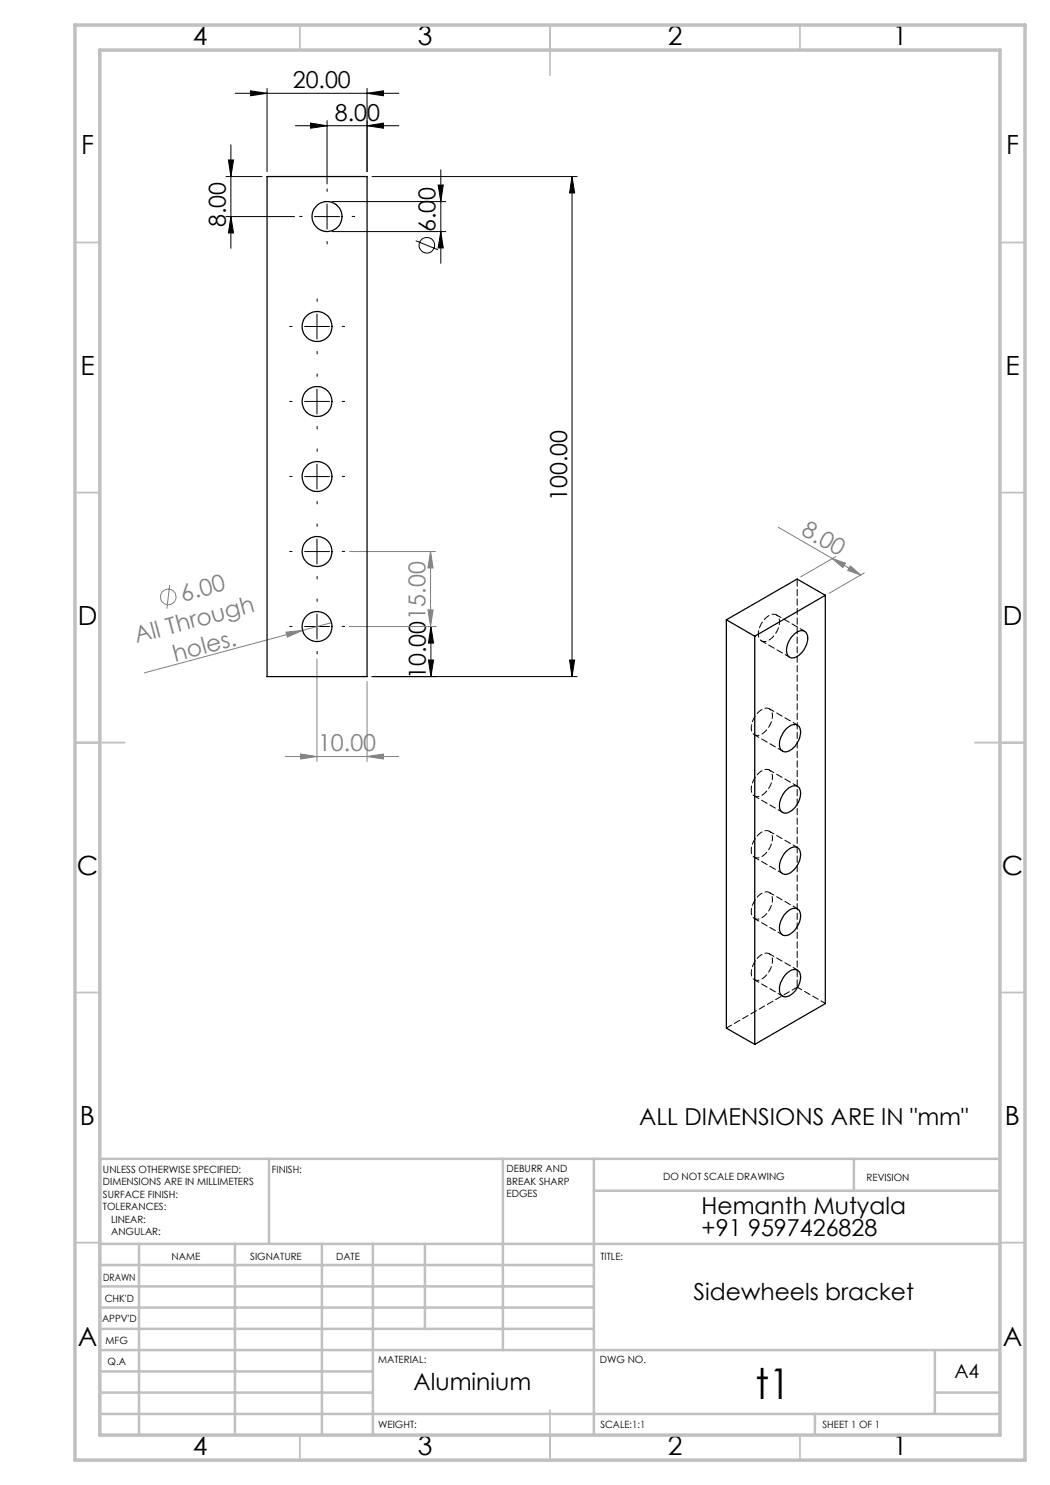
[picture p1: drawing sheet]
<svg xmlns="http://www.w3.org/2000/svg" width="210mm" height="297mm" viewBox="0 0 210 297" stroke-linecap="round" stroke-linejoin="round" font-family="sans-serif">
<g fill="none" stroke="#000" stroke-width=".2">
<path d="M47.1 18.7h32.7M50.1 18.2l3.3 .5-3.3 .5zM53.4 17.7v16.6M73.4 18.7l3.3-.5v1zM73.4 17.7v16.6M45.2 35.3h7.2M45.7 32h1l-.5 3.3zM46.2 29v20.7M59.1 25.1h20.7M62.1 24.6l3.3 .5-3.3 .5zM65.4 24.1v12.7M73.4 25.1l3.3-.5v1z"/>
<path d="M74.4 35.3h41M87.6 37h1.1l-.5 3.3zM88.2 34v18.7M114.4 35.3l.5 3.3h-1zM114.4 35.3v100M45.2 43.3h13.7M46.2 43.3l.5 3.3h-1zM62.9 43.3h5M65.4 40.8v5M66.4 46.3h22.7M66.4 40.3h22.7M83.1 48.2l4.5 1.7"/>
<path d="M88.2 46.3l.5 3.3h-1.1zM60.9 65.3h5M63.4 62.8v5M63.4 77.8v5M60.9 80.3h5M60.9 95.3h5M63.4 92.8v5M60.9 110.3h5M63.4 107.8v5M60.9 125.3h5M63.4 122.8v5M69.9 125.3h17.3"/>
<path d="M74.4 135.3h41M85.7 132h1l-.5 3.3zM86.2 125.3l.5 3.3h-1zM86.2 125.3v10M113.9 132h1l-.5 3.3z"/>
<circle cx="85.4" cy="49" r="1.55"/>
</g>
<g fill="none" stroke="#808080" stroke-width=".2">
<path d="M33.9 117l-.5 4.7M69.9 110.3h17.2M86.1 110.3v15M86.1 110.3l.5 3.3h-1zM155.6 105.4l16.6 9.6M166.5 111.7l2.6 .9-.5 .9zM167.2 111.3l-7.1 4.1M170.1 113.2l2.1 1.8-2.7-.9zM172.9 114.6l-7.1 4.1M57.2 126.4l3.3-.3-3 1.3zM63.4 131.8v20.5M66.3 124.5l-37.4 10.1"/>
<path d="M69.9 125.3h17.2M73.4 136.3v16M85.6 122h1l-.5 3.3zM57 151.3h22.8M60.1 150.8l3.3 .5-3.3 .5zM73.4 151.3l3.3-.5v1z"/>
<circle cx="33.6" cy="119.4" r="1.55"/>
</g>
<g fill="none" stroke="#000" stroke-width=".2" stroke-dasharray="15.2 1.3 1.3 1.3">
<path d="M65.4 38.3v-.5M60.4 43.3h-.5M65.4 48.3v.5M70.4 43.3h.5M58.4 65.3h-.5M63.4 60.3v-.5M63.4 70.3v.5M63.4 75.3v-.5M68.4 65.3h.5M58.4 80.3h-.5M58.4 95.3h-.5M63.4 85.3v.5"/>
<path d="M63.4 90.3v-.5M68.4 80.3h.5M68.4 95.3h.5M58.4 110.3h-.5M63.4 100.3v.5M63.4 105.3v-.5M63.4 115.3v.5M68.4 110.3h.5M58.4 125.3h-.5M63.4 120.3v-.5M63.4 130.3v.5M68.4 125.3h.5"/>
</g>
<g fill="none" stroke="#c0c0c0" stroke-width=".35">
<path d="M60 5v5M110 5v10M160 5v5M15 48.5h5M200 48.5h5M15 98.5h5M200 98.5h5M15 148.5h10M195 148.5h10M15 198.5h5M200 198.5h5M15 248.5h5"/>
<path d="M200 248.5h5M60 287v5M110 282v10M160 287v5"/>
</g>
<g fill="none" stroke="#c0c0c0" stroke-width=".5">
<path d="M53.8 231.8v17M100.6 231.8v38.2M118.8 231.8v55.2M118.8 238.2h81.2M170.8 231.8v6.4M200 231.8h-180v55.2M20 248.8h180M20 257.3h98.8M20 253h98.8M27.8 248.8v38.2M47 248.8v38.2M64.4 248.8v38.2"/>
<path d="M74.6 248.8v38.2M85 248.8v17M20 265.8h98.8M20 261.5h98.8M20 278.5h54.6M20 274.3h54.6M20 270h180M187 278.5h13M187 270v12.8M20 282.8h180M163 282.8v4.2"/>
</g>
<path d="M15 5h190v287h-190zM20 10h180v277h-180z" fill="none" stroke="#c0c0c0" stroke-width=".7"/>
<g fill="#000">
<path d="M50.1 18.2l3.3 .5-3.3 .5zM73.4 18.7l3.3-.5v1z"/>
<path d="M62.1 24.6l3.3 .5-3.3 .5zM73.4 25.1l3.3-.5v1z"/>
<path d="M114.4 35.3l.5 3.3h-1zM113.9 132h1l-.5 3.3zM86.2 125.3l.5 3.3h-1zM85.7 132h1l-.5 3.3z"/>
<path d="M88.2 46.3l.5 3.3h-1.1zM87.6 37h1.1l-.5 3.3zM46.2 43.3l.5 3.3h-1zM45.7 32h1l-.5 3.3z"/>
</g>
<g fill="#808080">
<path d="M57.2 126.4l3.3-.3-3 1.3z"/>
<path d="M170.1 113.2l2.1 1.8-2.7-.9zM166.5 111.7l2.6 .9-.5 .9z"/>
<path d="M60.1 150.8l3.3 .5-3.3 .5zM73.4 151.3l3.3-.5v1z"/>
<path d="M86.1 110.3l.5 3.3h-1zM85.6 122h1l-.5 3.3z"/>
</g>
<g fill="none" stroke="#000" stroke-width=".25">
<path d="M53.4 35.3h20v100h-20zM165.1 119.1v81.6l-14.1 8.2M165.1 119.1l-14.1 8.1M165.1 119.1l-5.7-3.3-14.1 8.2M145.3 124l5.7 3.2M145.3 124v81.6l5.7 3.3M151 127.2v81.7M158.9 126.8a1.58 1.58 0 0 1 2.4-.1 4.1 4.1 0 0 1-1.8 4.6 1.28 1.28 0 0 1-1.4 .2 1.28 1.28 0 0 1-.8-1.2 4.5 4.5 0 0 1 1.6-3.5zM157.1 145.9a1.86 1.86 0 0 1 2.6-.7 3.6 3.6 0 0 1-1 4.3 1.72 1.72 0 0 1-2.5 .4 3.4 3.4 0 0 1 .6-3.6zM157.1 158.1a1.95 1.95 0 0 1 2.6-.6 3.6 3.6 0 0 1-1 4.3 1.73 1.73 0 0 1-2.3 .6 2.52 2.52 0 0 1 0-3.1zM157.1 170.4a1.95 1.95 0 0 1 2.6-.7 3.7 3.7 0 0 1-1.3 4.6 1.39 1.39 0 0 1-1.7 .5 1.39 1.39 0 0 1-.8-1.6l.3-1.3zM157.1 182.7a1.92 1.92 0 0 1 2.6-.7 3.7 3.7 0 0 1-1.3 4.5 1.36 1.36 0 0 1-1.5 .6 1.36 1.36 0 0 1-1-1.3 4.5 4.5 0 0 1 1.2-3.1z"/>
<path d="M157.1 194.9a1.86 1.86 0 0 1 2.6-.7 3.6 3.6 0 0 1-1 4.3 1.72 1.72 0 0 1-2.5 .4 3.4 3.4 0 0 1 .6-3.6z"/>
<circle cx="65.4" cy="43.3" r="3"/>
<circle cx="63.4" cy="65.3" r="2.99"/>
<circle cx="63.4" cy="95.3" r="2.99"/>
<circle cx="63.4" cy="80.3" r="2.99"/>
<circle cx="63.4" cy="110.3" r="2.99"/>
<circle cx="63.4" cy="125.3" r="2.99"/>
</g>
<path d="M155.9 124.4a1.34 1.34 0 0 0-.8-1.5 1.34 1.34 0 0 0-1.6 .4 4.2 4.2 0 0 0-1.7 4.3 1.28 1.28 0 0 0 2.1 .4 4.7 4.7 0 0 0 2-3.6M154.5 143.1a1.34 1.34 0 0 0-.8-1.4 1.34 1.34 0 0 0-1.6 .4 4.2 4.2 0 0 0-1.7 4.3 1.28 1.28 0 0 0 2.1 .4 4.7 4.7 0 0 0 2-3.7M154.5 155.4a1.34 1.34 0 0 0-.8-1.5 1.34 1.34 0 0 0-1.6 .4 4.2 4.2 0 0 0-1.7 4.4 1.28 1.28 0 0 0 2.1 .3 4.7 4.7 0 0 0 2-3.6M154.5 167.6a1.34 1.34 0 0 0-.8-1.4 1.34 1.34 0 0 0-1.6 .4 4.2 4.2 0 0 0-1.7 4.3 1.28 1.28 0 0 0 2.1 .4 4.7 4.7 0 0 0 2-3.7M154.5 179.9a1.34 1.34 0 0 0-.8-1.5 1.34 1.34 0 0 0-1.6 .4 4.2 4.2 0 0 0-1.7 4.4 1.28 1.28 0 0 0 2.1 .3 4.7 4.7 0 0 0 2-3.6M154.5 192.1a1.34 1.34 0 0 0-.8-1.4 1.34 1.34 0 0 0-1.6 .4 4.2 4.2 0 0 0-1.7 4.3 1.28 1.28 0 0 0 2.1 .4 4.7 4.7 0 0 0 2-3.7" fill="none" stroke="#000" stroke-width=".2" stroke-dasharray="1.3 .6" stroke-dashoffset=".7"/>
<path d="M159.4 197.4v-81.6" fill="none" stroke="#000" stroke-width=".2" stroke-dasharray="1.3 .6" stroke-dashoffset="-.2"/>
<g fill="none" stroke="#000" stroke-width=".2" stroke-dasharray="1.3 .6" stroke-dashoffset=".2">
<path d="M152.3 128.2l5.6 3.2M160.9 126.2l-5.6-3.2M150.9 147l5.6 3.2M150.9 159.2l5.6 3.3M159.5 145l-5.6-3.2M159.5 157.3l-5.6-3.3M150.9 171.5l5.6 3.2M159.5 169.5l-5.6-3.2M150.9 183.7l5.6 3.3M150.9 195.9l5.6 3.3M159.5 181.8l-5.6-3.3M159.5 194l-5.6-3.2"/>
<path d="M165.1 200.7l-5.7-3.3"/>
</g>
<path d="M145.3 205.6l14.1-8.2" fill="none" stroke="#000" stroke-width=".2" stroke-dasharray="1.3 .6" stroke-dashoffset=".1"/>
<text font-size="8.5" x="151.1" y="279.7">t1</text>
<g font-size="5.3">
<text x="38.5" y="9">4</text>
<text x="83.5" y="9">3</text>
<text x="133.6" y="9">2</text>
<text x="178.6" y="9">1</text>
<text x="16.2" y="30.8">F</text>
<text x="201.2" y="30.8">F</text>
<text x="16.1" y="75">E</text>
<text x="201.1" y="75">E</text>
<text x="15.5" y="125">D</text>
<text x="200.5" y="125">D</text>
<text x="15.4" y="175">C</text>
<text x="200.4" y="175">C</text>
<text x="16" y="225">B</text>
<text x="201" y="225">B</text>
<text x="15.5" y="269.3">A</text>
<text x="200.5" y="269.3">A</text>
<text x="38.5" y="291">4</text>
<text x="83.5" y="291">3</text>
<text x="133.6" y="291">2</text>
<text x="178.6" y="291">1</text>
</g>
<g font-size="4.7">
<text x="58.5" y="17.6">20.00</text>
<text x="67" y="24.1">8.00</text>
<text x="45.2" y="45.4" transform="rotate(-90 45.2 45.4)">8.00</text>
<text x="87.1" y="46.5" transform="rotate(-90 87.1 46.5)">6.00</text>
<text x="113.4" y="100.2" transform="rotate(-90 113.4 100.2)">100.00</text>
<text x="85.2" y="135.9" transform="rotate(-90 85.2 135.9)">10.00</text>
<text x="127.8" y="225">ALL DIMENSIONS ARE IN &quot;mm&quot;</text>
<text x="140.3" y="242.8">Hemanth Mutyala</text>
<text x="140.3" y="247.3">+91 9597426828</text>
<text x="138.7" y="260.1">Sidewheels bracket</text>
<text x="82.7" y="278">Aluminium</text>
</g>
<g font-size="4.7" fill="#808080">
<text x="160.1" y="106.8" transform="rotate(30 160.1 106.8)">8.00</text>
<text x="36.6" y="120.3" transform="rotate(-15 36.6 120.3)">6.00</text>
<text x="85.1" y="123.9" transform="rotate(-90 85.1 123.9)">15.00</text>
<text x="27.3" y="128.6" transform="rotate(-15 27.3 128.6)">All Through</text>
<text x="35" y="132.3" transform="rotate(-15 35 132.3)">holes.</text>
<text x="63.6" y="150.3">10.00</text>
</g>
<text font-size="3.9" x="190.9" y="275.5">A4</text>
<g font-size="2">
<text x="20.6" y="234.6">UNLESS OTHERWISE SPECIFIED:</text>
<text x="20.6" y="237.1">DIMENSIONS ARE IN MILLIMETERS</text>
<text x="20.6" y="239.6">SURFACE FINISH:</text>
<text x="54.4" y="234.6">FINISH:</text>
<text x="101.3" y="234.5">DEBURR AND</text>
<text x="101.3" y="237">BREAK SHARP</text>
<text x="101.3" y="239.5">EDGES</text>
<text x="132.6" y="236">DO NOT SCALE DRAWING</text>
<text x="173.3" y="236.2">REVISION</text>
<text x="20.6" y="242.1">TOLERANCES:</text>
<text x="22.2" y="244.6">LINEAR:</text>
<text x="22.2" y="247.1">ANGULAR:</text>
<text x="34.3" y="252">NAME</text>
<text x="50" y="251.9">SIGNATURE</text>
<text x="67.2" y="251.9">DATE</text>
<text x="120.1" y="251.9">TITLE:</text>
<text x="20.6" y="256.1">DRAWN</text>
<text x="20.9" y="260.3">CHK'D</text>
<text x="20.4" y="264.4">APPV'D</text>
<text x="21.1" y="268.8">MFG</text>
<text x="21.5" y="273">Q.A</text>
<text x="75.6" y="272.5">MATERIAL:</text>
<text x="120" y="272.5">DWG NO.</text>
<text x="75.6" y="285.5">WEIGHT:</text>
<text x="120.1" y="285.6">SCALE:1:1</text>
<text x="164.5" y="285.6">SHEET 1 OF 1</text>
</g>
</svg>
